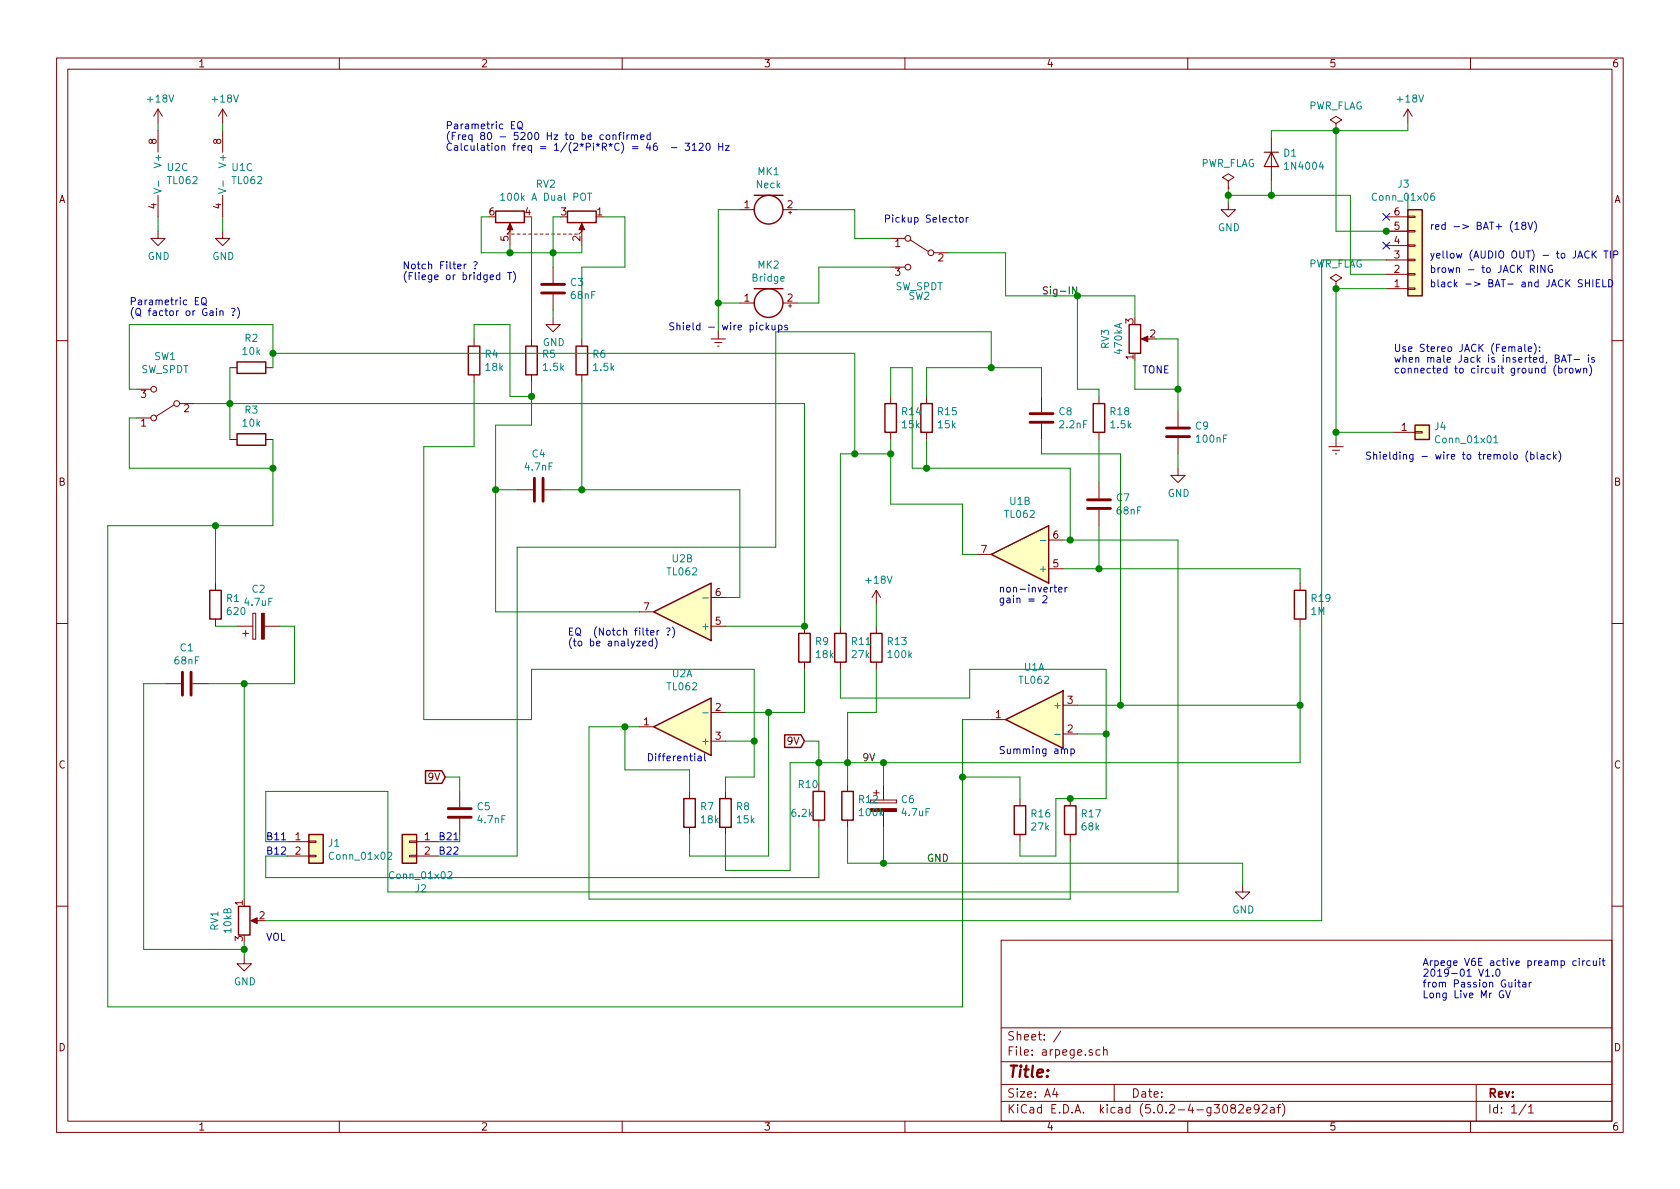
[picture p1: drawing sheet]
EESchema Schematic File Version 4
LIBS:arpege-cache
EELAYER 26 0
EELAYER END
$Descr A4 11693 8268
encoding utf-8
Sheet 1 1
Title ""
Date ""
Rev ""
Comp ""
Comment1 ""
Comment2 ""
Comment3 ""
Comment4 ""
$EndDescr
Text Notes 9900 6950 0    50   ~ 0
Arpege V6E active preamp circuit\n2019-01 V1.0\nfrom Passion Guitar\nLong Live Mr GV\n
$Comp
L Device:R_POT RV3
U 1 1
P 7900 2350
F 0 "RV3" V 7693 2350 50  0000 C CNN
F 1 "470kA" V 7784 2350 50  0000 C CNN
F 2 "" H 7900 2350 50  0001 C CNN
F 3 "~" H 7900 2350 50  0001 C CNN
	1    7900 2350
	1    0    0    1   
$EndComp
$Comp
L Device:D D1
U 1 1
P 8850 1100
F 0 "D1" V 8804 1179 50  0000 L CNN
F 1 "1N4004" V 8895 1179 50  0000 L CNN
F 2 "" H 8850 1100 50  0001 C CNN
F 3 "~" H 8850 1100 50  0001 C CNN
	1    8850 1100
	0    1    1    0   
$EndComp
$Comp
L arpege-rescue:+18V-power #PWR012
U 1 1
P 9800 850
F 0 "#PWR012" H 9800 700 50  0001 C CNN
F 1 "+18V" H 9815 1023 50  0000 C CNN
F 2 "" H 9700 600 50  0001 C CNN
F 3 "" H 9800 700 50  0001 C CNN
	1    9800 850 
	1    0    0    -1  
$EndComp
$Comp
L Device:R R18
U 1 1
P 7650 2900
F 0 "R18" H 7720 2946 50  0000 L CNN
F 1 "1.5k" H 7720 2855 50  0000 L CNN
F 2 "" V 7580 2900 50  0001 C CNN
F 3 "~" H 7650 2900 50  0001 C CNN
	1    7650 2900
	1    0    0    -1  
$EndComp
$Comp
L Device:C C8
U 1 1
P 7250 2900
F 0 "C8" H 7365 2946 50  0000 L CNN
F 1 "2.2nF" H 7365 2855 50  0000 L CNN
F 2 "" H 7288 2750 50  0001 C CNN
F 3 "~" H 7250 2900 50  0001 C CNN
	1    7250 2900
	1    0    0    -1  
$EndComp
$Comp
L Device:C C7
U 1 1
P 7650 3500
F 0 "C7" H 7765 3546 50  0000 L CNN
F 1 "68nF" H 7765 3455 50  0000 L CNN
F 2 "" H 7688 3350 50  0001 C CNN
F 3 "~" H 7650 3500 50  0001 C CNN
	1    7650 3500
	1    0    0    -1  
$EndComp
$Comp
L Device:C C9
U 1 1
P 8200 3000
F 0 "C9" H 8315 3046 50  0000 L CNN
F 1 "100nF" H 8315 2955 50  0000 L CNN
F 2 "" H 8238 2850 50  0001 C CNN
F 3 "~" H 8200 3000 50  0001 C CNN
	1    8200 3000
	1    0    0    -1  
$EndComp
$Comp
L Device:R R17
U 1 1
P 7450 5700
F 0 "R17" H 7520 5746 50  0000 L CNN
F 1 "68k" H 7520 5655 50  0000 L CNN
F 2 "" V 7380 5700 50  0001 C CNN
F 3 "~" H 7450 5700 50  0001 C CNN
	1    7450 5700
	1    0    0    -1  
$EndComp
$Comp
L Device:R R16
U 1 1
P 7100 5700
F 0 "R16" H 7170 5746 50  0000 L CNN
F 1 "27k" H 7170 5655 50  0000 L CNN
F 2 "" V 7030 5700 50  0001 C CNN
F 3 "~" H 7100 5700 50  0001 C CNN
	1    7100 5700
	1    0    0    -1  
$EndComp
$Comp
L Device:CP C6
U 1 1
P 6150 5600
F 0 "C6" H 6268 5646 50  0000 L CNN
F 1 "4.7uF" H 6268 5555 50  0000 L CNN
F 2 "" H 6188 5450 50  0001 C CNN
F 3 "~" H 6150 5600 50  0001 C CNN
	1    6150 5600
	1    0    0    -1  
$EndComp
$Comp
L Device:R R13
U 1 1
P 6100 4500
F 0 "R13" H 6170 4546 50  0000 L CNN
F 1 "100k" H 6170 4455 50  0000 L CNN
F 2 "" V 6030 4500 50  0001 C CNN
F 3 "~" H 6100 4500 50  0001 C CNN
	1    6100 4500
	1    0    0    -1  
$EndComp
$Comp
L Device:R R11
U 1 1
P 5850 4500
F 0 "R11" H 5920 4546 50  0000 L CNN
F 1 "27k" H 5920 4455 50  0000 L CNN
F 2 "" V 5780 4500 50  0001 C CNN
F 3 "~" H 5850 4500 50  0001 C CNN
	1    5850 4500
	1    0    0    -1  
$EndComp
$Comp
L Device:R R9
U 1 1
P 5600 4500
F 0 "R9" H 5670 4546 50  0000 L CNN
F 1 "18k" H 5670 4455 50  0000 L CNN
F 2 "" V 5530 4500 50  0001 C CNN
F 3 "~" H 5600 4500 50  0001 C CNN
	1    5600 4500
	1    0    0    -1  
$EndComp
$Comp
L Device:R R8
U 1 1
P 5050 5650
F 0 "R8" H 5120 5696 50  0000 L CNN
F 1 "15k" H 5120 5605 50  0000 L CNN
F 2 "" V 4980 5650 50  0001 C CNN
F 3 "~" H 5050 5650 50  0001 C CNN
	1    5050 5650
	1    0    0    -1  
$EndComp
$Comp
L Device:R R7
U 1 1
P 4800 5650
F 0 "R7" H 4870 5696 50  0000 L CNN
F 1 "18k" H 4870 5605 50  0000 L CNN
F 2 "" V 4730 5650 50  0001 C CNN
F 3 "~" H 4800 5650 50  0001 C CNN
	1    4800 5650
	1    0    0    -1  
$EndComp
$Comp
L Device:C C5
U 1 1
P 3200 5650
F 0 "C5" H 3315 5696 50  0000 L CNN
F 1 "4.7nF" H 3315 5605 50  0000 L CNN
F 2 "" H 3238 5500 50  0001 C CNN
F 3 "~" H 3200 5650 50  0001 C CNN
	1    3200 5650
	1    0    0    -1  
$EndComp
$Comp
L Device:C C4
U 1 1
P 3750 3400
F 0 "C4" V 3498 3400 50  0000 C CNN
F 1 "4.7nF" V 3589 3400 50  0000 C CNN
F 2 "" H 3788 3250 50  0001 C CNN
F 3 "~" H 3750 3400 50  0001 C CNN
	1    3750 3400
	0    1    1    0   
$EndComp
$Comp
L Device:R_POT RV1
U 1 1
P 1700 6400
F 0 "RV1" V 1493 6400 50  0000 C CNN
F 1 "10kB" V 1584 6400 50  0000 C CNN
F 2 "" H 1700 6400 50  0001 C CNN
F 3 "Volume" H 1700 6400 50  0001 C CNN
	1    1700 6400
	1    0    0    -1  
$EndComp
$Comp
L Device:CP C2
U 1 1
P 1800 4350
F 0 "C2" V 2055 4350 50  0000 C CNN
F 1 "4.7uF" V 1964 4350 50  0000 C CNN
F 2 "" H 1838 4200 50  0001 C CNN
F 3 "~" H 1800 4350 50  0001 C CNN
	1    1800 4350
	0    -1   -1   0   
$EndComp
$Comp
L Device:R R1
U 1 1
P 1500 4200
F 0 "R1" H 1570 4246 50  0000 L CNN
F 1 "620" H 1570 4155 50  0000 L CNN
F 2 "" V 1430 4200 50  0001 C CNN
F 3 "~" H 1500 4200 50  0001 C CNN
	1    1500 4200
	1    0    0    -1  
$EndComp
$Comp
L Device:C C1
U 1 1
P 1300 4750
F 0 "C1" V 1048 4750 50  0000 C CNN
F 1 "68nF" V 1139 4750 50  0000 C CNN
F 2 "" H 1338 4600 50  0001 C CNN
F 3 "~" H 1300 4750 50  0001 C CNN
	1    1300 4750
	0    1    1    0   
$EndComp
$Comp
L Switch:SW_SPDT SW2
U 1 1
P 6400 1750
F 0 "SW2" H 6400 1450 50  0000 C CNN
F 1 "SW_SPDT" H 6400 1516 50  0000 C CNN
F 2 "" H 6400 1750 50  0001 C CNN
F 3 "" H 6400 1750 50  0001 C CNN
	1    6400 1750
	-1   0    0    -1  
$EndComp
$Comp
L Device:R R4
U 1 1
P 3300 2500
F 0 "R4" H 3370 2546 50  0000 L CNN
F 1 "18k" H 3370 2455 50  0000 L CNN
F 2 "" V 3230 2500 50  0001 C CNN
F 3 "~" H 3300 2500 50  0001 C CNN
	1    3300 2500
	1    0    0    -1  
$EndComp
$Comp
L Device:R R5
U 1 1
P 3700 2500
F 0 "R5" H 3770 2546 50  0000 L CNN
F 1 "1.5k" H 3770 2455 50  0000 L CNN
F 2 "" V 3630 2500 50  0001 C CNN
F 3 "~" H 3700 2500 50  0001 C CNN
	1    3700 2500
	1    0    0    -1  
$EndComp
$Comp
L Device:R R6
U 1 1
P 4050 2500
F 0 "R6" H 4120 2546 50  0000 L CNN
F 1 "1.5k" H 4120 2455 50  0000 L CNN
F 2 "" V 3980 2500 50  0001 C CNN
F 3 "~" H 4050 2500 50  0001 C CNN
	1    4050 2500
	1    0    0    -1  
$EndComp
$Comp
L Device:C C3
U 1 1
P 3850 2000
F 0 "C3" H 3965 2046 50  0000 L CNN
F 1 "68nF" H 3965 1955 50  0000 L CNN
F 2 "" H 3888 1850 50  0001 C CNN
F 3 "~" H 3850 2000 50  0001 C CNN
	1    3850 2000
	1    0    0    -1  
$EndComp
$Comp
L Device:R R3
U 1 1
P 1750 3050
F 0 "R3" V 1543 3050 50  0000 C CNN
F 1 "10k" V 1634 3050 50  0000 C CNN
F 2 "" V 1680 3050 50  0001 C CNN
F 3 "~" H 1750 3050 50  0001 C CNN
	1    1750 3050
	0    1    1    0   
$EndComp
$Comp
L Device:R R2
U 1 1
P 1750 2550
F 0 "R2" V 1543 2550 50  0000 C CNN
F 1 "10k" V 1634 2550 50  0000 C CNN
F 2 "" V 1680 2550 50  0001 C CNN
F 3 "~" H 1750 2550 50  0001 C CNN
	1    1750 2550
	0    1    1    0   
$EndComp
$Comp
L Switch:SW_SPDT SW1
U 1 1
P 1150 2800
F 0 "SW1" H 1150 2475 50  0000 C CNN
F 1 "SW_SPDT" H 1150 2566 50  0000 C CNN
F 2 "" H 1150 2800 50  0001 C CNN
F 3 "" H 1150 2800 50  0001 C CNN
	1    1150 2800
	-1   0    0    1   
$EndComp
$Comp
L Device:R_POT_Dual RV2
U 1 1
P 3800 1600
F 0 "RV2" H 3800 1275 50  0000 C CNN
F 1 "100k A Dual POT" H 3800 1366 50  0000 C CNN
F 2 "" H 4050 1525 50  0001 C CNN
F 3 "~" H 4050 1525 50  0001 C CNN
	1    3800 1600
	-1   0    0    1   
$EndComp
$Comp
L Device:Microphone MK1
U 1 1
P 5350 1450
F 0 "MK1" V 5083 1450 50  0000 C CNN
F 1 "Neck" V 5174 1450 50  0000 C CNN
F 2 "" V 5350 1550 50  0001 C CNN
F 3 "~" V 5350 1550 50  0001 C CNN
	1    5350 1450
	0    1    1    0   
$EndComp
$Comp
L Device:Microphone MK2
U 1 1
P 5350 2100
F 0 "MK2" V 5083 2100 50  0000 C CNN
F 1 "Bridge" V 5174 2100 50  0000 C CNN
F 2 "" V 5350 2200 50  0001 C CNN
F 3 "~" V 5350 2200 50  0001 C CNN
	1    5350 2100
	0    1    1    0   
$EndComp
$Comp
L power:GND #PWR05
U 1 1
P 3850 2200
F 0 "#PWR05" H 3850 1950 50  0001 C CNN
F 1 "GND" H 3855 2027 50  0000 C CNN
F 2 "" H 3850 2200 50  0001 C CNN
F 3 "" H 3850 2200 50  0001 C CNN
	1    3850 2200
	1    0    0    -1  
$EndComp
Text Notes 9950 1900 0    50   ~ 0
brown - to JACK RING 
Text Notes 9950 2000 0    50   ~ 0
black -> BAT- and JACK SHIELD
Text Notes 9950 1800 0    50   ~ 0
yellow (AUDIO OUT) - to JACK TIP
Wire Wire Line
	9800 1350 9800 1600
Wire Wire Line
	9800 1600 9650 1600
Wire Wire Line
	9650 1900 9400 1900
Wire Wire Line
	9400 1350 8850 1350
Wire Wire Line
	8850 1350 8850 1250
$Comp
L power:Earth #PWR011
U 1 1
P 9300 3050
F 0 "#PWR011" H 9300 2800 50  0001 C CNN
F 1 "Earth" H 9300 2900 50  0001 C CNN
F 2 "" H 9300 3050 50  0001 C CNN
F 3 "~" H 9300 3050 50  0001 C CNN
	1    9300 3050
	1    0    0    -1  
$EndComp
Text Notes 9500 3200 0    50   ~ 0
Shielding - wire to tremolo (black)
$Comp
L power:GND #PWR09
U 1 1
P 8550 1400
F 0 "#PWR09" H 8550 1150 50  0001 C CNN
F 1 "GND" H 8555 1227 50  0000 C CNN
F 2 "" H 8550 1400 50  0001 C CNN
F 3 "" H 8550 1400 50  0001 C CNN
	1    8550 1400
	1    0    0    -1  
$EndComp
Wire Wire Line
	8850 1350 8550 1350
Wire Wire Line
	8550 1300 8550 1350
Connection ~ 8850 1350
$Comp
L power:GND #PWR02
U 1 1
P 1700 6650
F 0 "#PWR02" H 1700 6400 50  0001 C CNN
F 1 "GND" H 1705 6477 50  0000 C CNN
F 2 "" H 1700 6650 50  0001 C CNN
F 3 "" H 1700 6650 50  0001 C CNN
	1    1700 6650
	1    0    0    -1  
$EndComp
Wire Wire Line
	7500 2050 7500 2700
Wire Wire Line
	7500 2700 7650 2700
Wire Wire Line
	7650 2700 7650 2750
$Comp
L Device:R R15
U 1 1
P 6450 2900
F 0 "R15" H 6520 2946 50  0000 L CNN
F 1 "15k" H 6520 2855 50  0000 L CNN
F 2 "" V 6380 2900 50  0001 C CNN
F 3 "~" H 6450 2900 50  0001 C CNN
	1    6450 2900
	1    0    0    -1  
$EndComp
$Comp
L Device:R R14
U 1 1
P 6200 2900
F 0 "R14" H 6270 2946 50  0000 L CNN
F 1 "15k" H 6270 2855 50  0000 L CNN
F 2 "" V 6130 2900 50  0001 C CNN
F 3 "~" H 6200 2900 50  0001 C CNN
	1    6200 2900
	1    0    0    -1  
$EndComp
Wire Wire Line
	3300 2350 3300 2250
Wire Wire Line
	3300 2250 3550 2250
Wire Wire Line
	3550 2250 3550 2750
Wire Wire Line
	3550 2750 3700 2750
Wire Wire Line
	3700 2750 3700 2650
Wire Wire Line
	4050 2350 4050 1850
Wire Wire Line
	4050 1850 4350 1850
Wire Wire Line
	4350 1850 4350 1500
Wire Wire Line
	4350 1500 4200 1500
Wire Wire Line
	4050 1700 4050 1750
Wire Wire Line
	4050 1750 3850 1750
Wire Wire Line
	3850 1750 3850 1500
Wire Wire Line
	3850 1500 3900 1500
Wire Wire Line
	1600 2550 1600 2800
Wire Wire Line
	1600 2800 1350 2800
Connection ~ 1600 2800
Wire Wire Line
	1600 2800 1600 3050
Wire Wire Line
	950  2700 900  2700
Wire Wire Line
	950  2900 900  2900
Wire Wire Line
	900  2900 900  3250
Wire Wire Line
	900  3250 1900 3250
Wire Wire Line
	1900 3250 1900 3050
Wire Wire Line
	900  2250 1900 2250
Wire Wire Line
	1900 2250 1900 2450
Wire Wire Line
	900  2250 900  2700
Wire Wire Line
	1900 2450 5950 2450
Wire Wire Line
	5950 2450 5950 3150
Wire Wire Line
	5950 3150 6200 3150
Wire Wire Line
	6200 3150 6200 3050
$Comp
L Device:R R12
U 1 1
P 5900 5600
F 0 "R12" H 5970 5646 50  0000 L CNN
F 1 "100k" H 5970 5555 50  0000 L CNN
F 2 "" V 5830 5600 50  0001 C CNN
F 3 "~" H 5900 5600 50  0001 C CNN
	1    5900 5600
	1    0    0    -1  
$EndComp
$Comp
L Device:R R10
U 1 1
P 5700 5600
F 0 "R10" H 5550 5750 50  0000 L CNN
F 1 "6.2k" H 5500 5550 50  0000 L CNN
F 2 "" V 5630 5600 50  0001 C CNN
F 3 "~" H 5700 5600 50  0001 C CNN
	1    5700 5600
	1    0    0    -1  
$EndComp
$Comp
L arpege-rescue:+18V-power #PWR07
U 1 1
P 1550 850
F 0 "#PWR07" H 1550 700 50  0001 C CNN
F 1 "+18V" H 1565 1023 50  0000 C CNN
F 2 "" H 1450 600 50  0001 C CNN
F 3 "" H 1550 700 50  0001 C CNN
	1    1550 850 
	1    0    0    -1  
$EndComp
$Comp
L power:GND #PWR08
U 1 1
P 1550 1600
F 0 "#PWR08" H 1550 1350 50  0001 C CNN
F 1 "GND" H 1555 1427 50  0000 C CNN
F 2 "" H 1550 1600 50  0001 C CNN
F 3 "" H 1550 1600 50  0001 C CNN
	1    1550 1600
	1    0    0    -1  
$EndComp
Wire Wire Line
	1550 1500 1550 1600
Wire Wire Line
	9800 900  9800 850 
Text Notes 9950 1600 0    50   ~ 0
red -> BAT+ (18V)
$Comp
L power:PWR_FLAG #FLG02
U 1 1
P 9300 900
F 0 "#FLG02" H 9300 975 50  0001 C CNN
F 1 "PWR_FLAG" H 9300 1074 50  0000 C CNN
F 2 "" H 9300 900 50  0001 C CNN
F 3 "~" H 9300 900 50  0001 C CNN
	1    9300 900 
	1    0    0    -1  
$EndComp
$Comp
L power:PWR_FLAG #FLG01
U 1 1
P 8550 1300
F 0 "#FLG01" H 8550 1375 50  0001 C CNN
F 1 "PWR_FLAG" H 8550 1474 50  0000 C CNN
F 2 "" H 8550 1300 50  0001 C CNN
F 3 "~" H 8550 1300 50  0001 C CNN
	1    8550 1300
	1    0    0    -1  
$EndComp
Wire Wire Line
	4800 5500 4800 5350
Wire Wire Line
	4800 5350 4350 5350
Wire Wire Line
	4350 5350 4350 5050
Wire Wire Line
	4350 5050 4450 5050
Wire Wire Line
	5550 1450 5950 1450
Wire Wire Line
	5950 1450 5950 1650
Wire Wire Line
	5950 1650 6200 1650
Wire Wire Line
	5550 2100 5700 2100
Wire Wire Line
	5700 2100 5700 1850
Wire Wire Line
	5700 1850 6200 1850
Wire Wire Line
	5150 1450 5000 1450
Wire Wire Line
	5000 1450 5000 2100
Wire Wire Line
	5150 2100 5000 2100
Connection ~ 5000 2100
Wire Wire Line
	5000 2100 5000 2300
$Comp
L power:Earth #PWR06
U 1 1
P 5000 2300
F 0 "#PWR06" H 5000 2050 50  0001 C CNN
F 1 "Earth" H 5000 2150 50  0001 C CNN
F 2 "" H 5000 2300 50  0001 C CNN
F 3 "~" H 5000 2300 50  0001 C CNN
	1    5000 2300
	1    0    0    -1  
$EndComp
Connection ~ 1900 2450
Wire Wire Line
	1900 2450 1900 2550
Wire Wire Line
	6600 1750 7000 1750
Wire Wire Line
	7000 1750 7000 2050
Wire Wire Line
	7000 2050 7500 2050
$Comp
L arpege-rescue:+18V-power #PWR03
U 1 1
P 1100 850
F 0 "#PWR03" H 1100 700 50  0001 C CNN
F 1 "+18V" H 1115 1023 50  0000 C CNN
F 2 "" H 1000 600 50  0001 C CNN
F 3 "" H 1100 700 50  0001 C CNN
	1    1100 850 
	1    0    0    -1  
$EndComp
$Comp
L power:GND #PWR04
U 1 1
P 1100 1600
F 0 "#PWR04" H 1100 1350 50  0001 C CNN
F 1 "GND" H 1105 1427 50  0000 C CNN
F 2 "" H 1100 1600 50  0001 C CNN
F 3 "" H 1100 1600 50  0001 C CNN
	1    1100 1600
	1    0    0    -1  
$EndComp
Wire Wire Line
	1100 900  1100 850 
Wire Wire Line
	6150 6000 6150 5750
Wire Wire Line
	5900 5750 5900 6000
Wire Wire Line
	5900 6000 6150 6000
Connection ~ 6150 6000
Wire Wire Line
	6150 5450 6150 5300
Wire Wire Line
	6150 5300 5900 5300
Wire Wire Line
	5900 5300 5900 5450
Wire Wire Line
	5700 5450 5700 5300
Wire Wire Line
	5700 5300 5900 5300
Connection ~ 5900 5300
Wire Wire Line
	5900 5300 5900 4950
Wire Wire Line
	5900 4950 6100 4950
Wire Wire Line
	6100 4950 6100 4650
Wire Wire Line
	1500 4050 1500 3650
Wire Wire Line
	1500 3650 1900 3650
Wire Wire Line
	1900 3650 1900 3250
Connection ~ 1900 3250
$Comp
L Device:R R19
U 1 1
P 9050 4200
F 0 "R19" H 9120 4246 50  0000 L CNN
F 1 "1M" H 9120 4155 50  0000 L CNN
F 2 "" V 8980 4200 50  0001 C CNN
F 3 "~" H 9050 4200 50  0001 C CNN
	1    9050 4200
	1    0    0    -1  
$EndComp
Wire Wire Line
	6900 5000 6700 5000
Wire Wire Line
	6700 5000 6700 5400
Wire Wire Line
	6700 5400 7100 5400
Wire Wire Line
	7100 5400 7100 5550
Wire Wire Line
	7100 5850 7100 5950
Wire Wire Line
	7100 5950 7350 5950
Wire Wire Line
	7350 5950 7350 5550
Wire Wire Line
	7350 5550 7450 5550
Wire Wire Line
	7500 5100 7700 5100
Wire Wire Line
	7700 5550 7450 5550
Connection ~ 7450 5550
Wire Wire Line
	7450 5850 7450 6250
Wire Wire Line
	7450 6250 4100 6250
Wire Wire Line
	4100 6250 4100 5050
Wire Wire Line
	4100 5050 4350 5050
Connection ~ 4350 5050
$Comp
L power:GND #PWR010
U 1 1
P 8650 6150
F 0 "#PWR010" H 8650 5900 50  0001 C CNN
F 1 "GND" H 8655 5977 50  0000 C CNN
F 2 "" H 8650 6150 50  0001 C CNN
F 3 "" H 8650 6150 50  0001 C CNN
	1    8650 6150
	1    0    0    -1  
$EndComp
Wire Wire Line
	8650 6150 8650 6000
Wire Wire Line
	9050 3950 9050 4050
Wire Wire Line
	7250 2750 7250 2550
Wire Wire Line
	7250 2550 6900 2550
Wire Wire Line
	6450 2550 6450 2750
Wire Wire Line
	7500 4900 7800 4900
Wire Wire Line
	7800 4900 7800 3150
Wire Wire Line
	7800 3150 7250 3150
Wire Wire Line
	7250 3150 7250 3050
Wire Wire Line
	7700 5100 7700 5550
Wire Wire Line
	7700 5100 7700 4650
Wire Wire Line
	7700 4650 6750 4650
Wire Wire Line
	6750 4650 6750 4850
Wire Wire Line
	6750 4850 5850 4850
Wire Wire Line
	5850 4850 5850 4650
Connection ~ 7700 5100
Wire Wire Line
	5350 5950 4800 5950
Wire Wire Line
	4800 5950 4800 5800
Wire Wire Line
	5050 5150 5250 5150
Wire Wire Line
	5050 4950 5350 4950
Wire Wire Line
	5350 4950 5350 5950
Wire Wire Line
	5250 5150 5250 5400
Wire Wire Line
	5250 5400 5050 5400
Wire Wire Line
	5050 5400 5050 5500
Wire Wire Line
	5050 4350 5600 4350
Wire Wire Line
	5850 4350 5850 3150
Wire Wire Line
	5850 3150 5950 3150
Connection ~ 5950 3150
$Comp
L Connector_Generic:Conn_01x06 J3
U 1 1
P 9850 1800
F 0 "J3" H 9770 1275 50  0000 C CNN
F 1 "Conn_01x06" H 9770 1366 50  0000 C CNN
F 2 "" H 9850 1800 50  0001 C CNN
F 3 "~" H 9850 1800 50  0001 C CNN
	1    9850 1800
	1    0    0    1   
$EndComp
Wire Wire Line
	9300 900  9300 1600
Wire Wire Line
	3600 3400 3450 3400
$Comp
L Connector_Generic:Conn_01x02 J2
U 1 1
P 2850 5850
F 0 "J2" H 2770 5525 50  0000 C CNN
F 1 "Conn_01x02" H 2770 5616 50  0000 C CNN
F 2 "" H 2850 5850 50  0001 C CNN
F 3 "~" H 2850 5850 50  0001 C CNN
	1    2850 5850
	-1   0    0    -1  
$EndComp
$Comp
L Connector_Generic:Conn_01x02 J1
U 1 1
P 2200 5850
F 0 "J1" H 2280 5842 50  0000 L CNN
F 1 "Conn_01x02" H 2280 5751 50  0000 L CNN
F 2 "" H 2200 5850 50  0001 C CNN
F 3 "~" H 2200 5850 50  0001 C CNN
	1    2200 5850
	1    0    0    -1  
$EndComp
Wire Wire Line
	5400 3800 5400 2300
Wire Wire Line
	5400 2300 6900 2300
Wire Wire Line
	6900 2300 6900 2550
Connection ~ 6900 2550
Wire Wire Line
	6900 2550 6450 2550
Wire Wire Line
	5050 5800 5050 6050
Wire Wire Line
	5600 4650 5600 4950
Wire Wire Line
	5600 4950 5350 4950
Connection ~ 5350 4950
Wire Wire Line
	3450 4250 4450 4250
Wire Wire Line
	5150 3400 5150 4150
Wire Wire Line
	5150 4150 5050 4150
Wire Wire Line
	3450 2950 3700 2950
Wire Wire Line
	3700 2950 3700 2750
Wire Wire Line
	3450 2950 3450 3400
Connection ~ 3450 3400
Wire Wire Line
	3450 3400 3450 4250
Connection ~ 3700 2750
Wire Wire Line
	1650 4350 1500 4350
NoConn ~ 9650 1700
NoConn ~ 9650 1500
$Comp
L Amplifier_Operational:TL062 U1
U 1 1
P 7200 5000
F 0 "U1" H 7200 5367 50  0000 C CNN
F 1 "TL062" H 7200 5276 50  0000 C CNN
F 2 "" H 7200 5000 50  0001 C CNN
F 3 "http://www.ti.com/lit/ds/symlink/tl061.pdf" H 7200 5000 50  0001 C CNN
	1    7200 5000
	-1   0    0    -1  
$EndComp
$Comp
L Amplifier_Operational:TL062 U1
U 2 1
P 7100 3850
F 0 "U1" H 7100 3483 50  0000 C CNN
F 1 "TL062" H 7100 3574 50  0000 C CNN
F 2 "" H 7100 3850 50  0001 C CNN
F 3 "http://www.ti.com/lit/ds/symlink/tl061.pdf" H 7100 3850 50  0001 C CNN
	2    7100 3850
	-1   0    0    1   
$EndComp
$Comp
L Amplifier_Operational:TL062 U2
U 1 1
P 4750 5050
F 0 "U2" H 4750 4683 50  0000 C CNN
F 1 "TL062" H 4750 4774 50  0000 C CNN
F 2 "" H 4750 5050 50  0001 C CNN
F 3 "http://www.ti.com/lit/ds/symlink/tl061.pdf" H 4750 5050 50  0001 C CNN
	1    4750 5050
	-1   0    0    1   
$EndComp
$Comp
L Amplifier_Operational:TL062 U2
U 2 1
P 4750 4250
F 0 "U2" H 4750 3883 50  0000 C CNN
F 1 "TL062" H 4750 3974 50  0000 C CNN
F 2 "" H 4750 4250 50  0001 C CNN
F 3 "http://www.ti.com/lit/ds/symlink/tl061.pdf" H 4750 4250 50  0001 C CNN
	2    4750 4250
	-1   0    0    1   
$EndComp
Wire Wire Line
	3600 3800 5400 3800
$Comp
L Amplifier_Operational:TL062 U1
U 3 1
P 1650 1200
F 0 "U1" H 1608 1246 50  0000 L CNN
F 1 "TL062" H 1608 1155 50  0000 L CNN
F 2 "" H 1650 1200 50  0001 C CNN
F 3 "http://www.ti.com/lit/ds/symlink/tl061.pdf" H 1650 1200 50  0001 C CNN
	3    1650 1200
	1    0    0    -1  
$EndComp
$Comp
L Amplifier_Operational:TL062 U2
U 3 1
P 1200 1200
F 0 "U2" H 1158 1246 50  0000 L CNN
F 1 "TL062" H 1158 1155 50  0000 L CNN
F 2 "" H 1200 1200 50  0001 C CNN
F 3 "http://www.ti.com/lit/ds/symlink/tl061.pdf" H 1200 1200 50  0001 C CNN
	3    1200 1200
	1    0    0    -1  
$EndComp
Wire Wire Line
	8850 950  8850 900 
Wire Wire Line
	8850 900  9300 900 
Connection ~ 9300 900 
Text Label 6000 5300 0    50   ~ 0
9V
Text Label 6450 6000 0    50   ~ 0
GND
Wire Wire Line
	3850 2200 3850 2150
Connection ~ 3850 1750
Wire Wire Line
	3850 1750 3850 1850
Wire Wire Line
	7400 3950 7650 3950
Wire Wire Line
	7650 3050 7650 3350
Wire Wire Line
	7650 3650 7650 3950
Connection ~ 7650 3950
Wire Wire Line
	7650 3950 9050 3950
$Comp
L power:GND #PWR0101
U 1 1
P 8200 3250
F 0 "#PWR0101" H 8200 3000 50  0001 C CNN
F 1 "GND" H 8205 3077 50  0000 C CNN
F 2 "" H 8200 3250 50  0001 C CNN
F 3 "" H 8200 3250 50  0001 C CNN
	1    8200 3250
	1    0    0    -1  
$EndComp
Wire Wire Line
	8200 3250 8200 3150
Wire Wire Line
	8650 6000 6150 6000
Wire Wire Line
	7900 2200 7900 2050
Wire Wire Line
	7900 2050 7500 2050
Connection ~ 7500 2050
Wire Wire Line
	8050 2350 8200 2350
Wire Wire Line
	8200 2350 8200 2700
Wire Wire Line
	7900 2500 7900 2700
Wire Wire Line
	7900 2700 8200 2700
Connection ~ 8200 2700
Wire Wire Line
	8200 2700 8200 2850
Text Label 7250 2050 0    50   ~ 0
Sig-IN
Wire Wire Line
	1700 6650 1700 6600
Wire Wire Line
	1950 4350 2050 4350
Wire Wire Line
	2050 4350 2050 4750
Wire Wire Line
	1500 3650 750  3650
Wire Wire Line
	750  3650 750  7000
Wire Wire Line
	750  7000 6700 7000
Wire Wire Line
	6700 7000 6700 5400
Connection ~ 1500 3650
Connection ~ 6700 5400
Wire Wire Line
	3600 5950 3050 5950
Wire Wire Line
	3600 3800 3600 5950
Wire Wire Line
	9050 4350 9050 4900
Wire Wire Line
	9050 4900 7800 4900
Connection ~ 7800 4900
Wire Wire Line
	9050 4900 9050 5300
Wire Wire Line
	9050 5300 6150 5300
Connection ~ 9050 4900
Connection ~ 6150 5300
Wire Wire Line
	7400 3750 7450 3750
Wire Wire Line
	7450 3750 7450 3250
Wire Wire Line
	7450 3250 6450 3250
Wire Wire Line
	6450 3250 6450 3050
Wire Wire Line
	6450 3250 6350 3250
Wire Wire Line
	6350 3250 6350 2550
Wire Wire Line
	6350 2550 6200 2550
Wire Wire Line
	6200 2550 6200 2750
Connection ~ 6450 3250
Wire Wire Line
	6200 3150 6200 3500
Wire Wire Line
	6200 3500 6700 3500
Wire Wire Line
	6700 3500 6700 3850
Wire Wire Line
	6700 3850 6800 3850
Connection ~ 6200 3150
Wire Wire Line
	3850 1750 3550 1750
Wire Wire Line
	3350 1750 3350 1500
Wire Wire Line
	3350 1500 3400 1500
Wire Wire Line
	3550 1700 3550 1750
Connection ~ 3550 1750
Wire Wire Line
	3550 1750 3350 1750
Wire Wire Line
	3700 1500 3700 2350
Wire Wire Line
	2700 5500 2700 6200
Wire Wire Line
	2700 6200 8200 6200
Wire Wire Line
	8200 6200 8200 3750
Wire Wire Line
	8200 3750 7450 3750
Connection ~ 7450 3750
Wire Wire Line
	2000 5950 1850 5950
Wire Wire Line
	1850 5950 1850 6100
Wire Wire Line
	1850 6100 5700 6100
Wire Wire Line
	5700 6100 5700 5750
Wire Wire Line
	5050 6050 5500 6050
Wire Wire Line
	5500 6050 5500 5300
Wire Wire Line
	5500 5300 5700 5300
Connection ~ 5700 5300
Wire Wire Line
	3900 3400 4050 3400
Wire Wire Line
	5250 5150 5250 4650
Wire Wire Line
	5250 4650 3700 4650
Wire Wire Line
	3700 4650 3700 5000
Wire Wire Line
	3700 5000 2950 5000
Wire Wire Line
	2950 5000 2950 3100
Wire Wire Line
	2950 3100 3300 3100
Wire Wire Line
	3300 3100 3300 2650
Connection ~ 5250 5150
$Comp
L arpege-rescue:+18V-power #PWR0102
U 1 1
P 6100 4200
F 0 "#PWR0102" H 6100 4050 50  0001 C CNN
F 1 "+18V" H 6115 4373 50  0000 C CNN
F 2 "" H 6000 3950 50  0001 C CNN
F 3 "" H 6100 4050 50  0001 C CNN
	1    6100 4200
	1    0    0    -1  
$EndComp
Wire Wire Line
	6100 4350 6100 4200
Text Notes 7950 2600 0    50   ~ 0
TONE
Text Notes 1850 6550 0    50   ~ 0
VOL
$Comp
L power:PWR_FLAG #FLG0101
U 1 1
P 9300 2000
F 0 "#FLG0101" H 9300 2075 50  0001 C CNN
F 1 "PWR_FLAG" H 9300 2174 50  0000 C CNN
F 2 "" H 9300 2000 50  0001 C CNN
F 3 "~" H 9300 2000 50  0001 C CNN
	1    9300 2000
	1    0    0    -1  
$EndComp
Text Notes 9700 2600 0    50   ~ 0
Use Stereo JACK (Female): \nwhen male Jack is inserted, BAT- is \nconnected to circuit ground (brown)
Text Notes 3100 1050 0    50   ~ 0
Parametric EQ \n(Freq 80 - 5200 Hz to be confirmed\nCalculation freq = 1/(2*Pi*R*C) = 46  - 3120 Hz 
Text Notes 900  2200 0    50   ~ 0
Parametric EQ\n(Q factor or Gain ?)
Wire Wire Line
	1550 900  1550 850 
Wire Wire Line
	5600 4350 5600 2800
Connection ~ 5600 4350
Wire Wire Line
	1600 2800 5600 2800
Wire Wire Line
	4050 2650 4050 3400
Connection ~ 4050 3400
Wire Wire Line
	4050 3400 5150 3400
Text GLabel 5600 5150 0    50   Input ~ 0
9V
Wire Wire Line
	5600 5150 5700 5150
Wire Wire Line
	5700 5150 5700 5300
Text GLabel 3100 5400 0    50   Input ~ 0
9V
Wire Wire Line
	3200 5500 3200 5400
Wire Wire Line
	3200 5400 3100 5400
Wire Wire Line
	3200 5800 3200 5850
Wire Wire Line
	3200 5850 3050 5850
Wire Wire Line
	1100 1500 1100 1600
Text Notes 6950 5250 0    50   ~ 0
Summing amp
Text Notes 6950 4200 0    50   ~ 0
non-inverter\ngain = 2
Text Notes 3950 4500 0    50   ~ 0
EQ  (Notch filter ?)\n(to be analyzed)
Text Notes 4500 5300 0    50   ~ 0
Differential
Text Notes 2800 1950 0    50   ~ 0
Notch Filter ? \n(Fliege or bridged T)
Wire Wire Line
	9200 1800 9650 1800
Wire Wire Line
	1450 4750 1700 4750
Wire Wire Line
	1700 6250 1700 4750
Connection ~ 1700 4750
Wire Wire Line
	1700 4750 2050 4750
Wire Wire Line
	1150 4750 1000 4750
Wire Wire Line
	1000 4750 1000 6600
Wire Wire Line
	1000 6600 1700 6600
Connection ~ 1700 6600
Wire Wire Line
	1700 6600 1700 6550
Connection ~ 8550 1350
Wire Wire Line
	8550 1350 8550 1400
Wire Wire Line
	1850 6400 9200 6400
Text Notes 6150 1550 0    50   ~ 0
Pickup Selector
Wire Wire Line
	9650 1600 9300 1600
Connection ~ 9650 1600
Wire Wire Line
	9400 1350 9400 1900
Wire Wire Line
	9200 1800 9200 6400
$Comp
L Connector_Generic:Conn_01x01 J4
U 1 1
P 9900 3000
F 0 "J4" H 9980 3042 50  0000 L CNN
F 1 "Conn_01x01" H 9980 2951 50  0000 L CNN
F 2 "" H 9900 3000 50  0001 C CNN
F 3 "~" H 9900 3000 50  0001 C CNN
	1    9900 3000
	1    0    0    -1  
$EndComp
Wire Wire Line
	9300 900  9800 900 
Wire Wire Line
	9300 2000 9650 2000
Wire Wire Line
	9700 3000 9300 3000
Wire Wire Line
	9300 3000 9300 2000
Connection ~ 9300 2000
Wire Wire Line
	9300 3050 9300 3000
Connection ~ 9300 3000
Text Notes 4650 2300 0    50   ~ 0
Shield - wire pickups
Text Notes 1850 5850 0    50   ~ 0
B11
Text Notes 1850 5950 0    50   ~ 0
B12
Text Notes 3050 5850 0    50   ~ 0
B21
Text Notes 3050 5950 0    50   ~ 0
B22
Wire Wire Line
	2000 5850 1850 5850
Wire Wire Line
	1850 5850 1850 5500
Wire Wire Line
	1850 5500 2700 5500
$EndSCHEMATC
